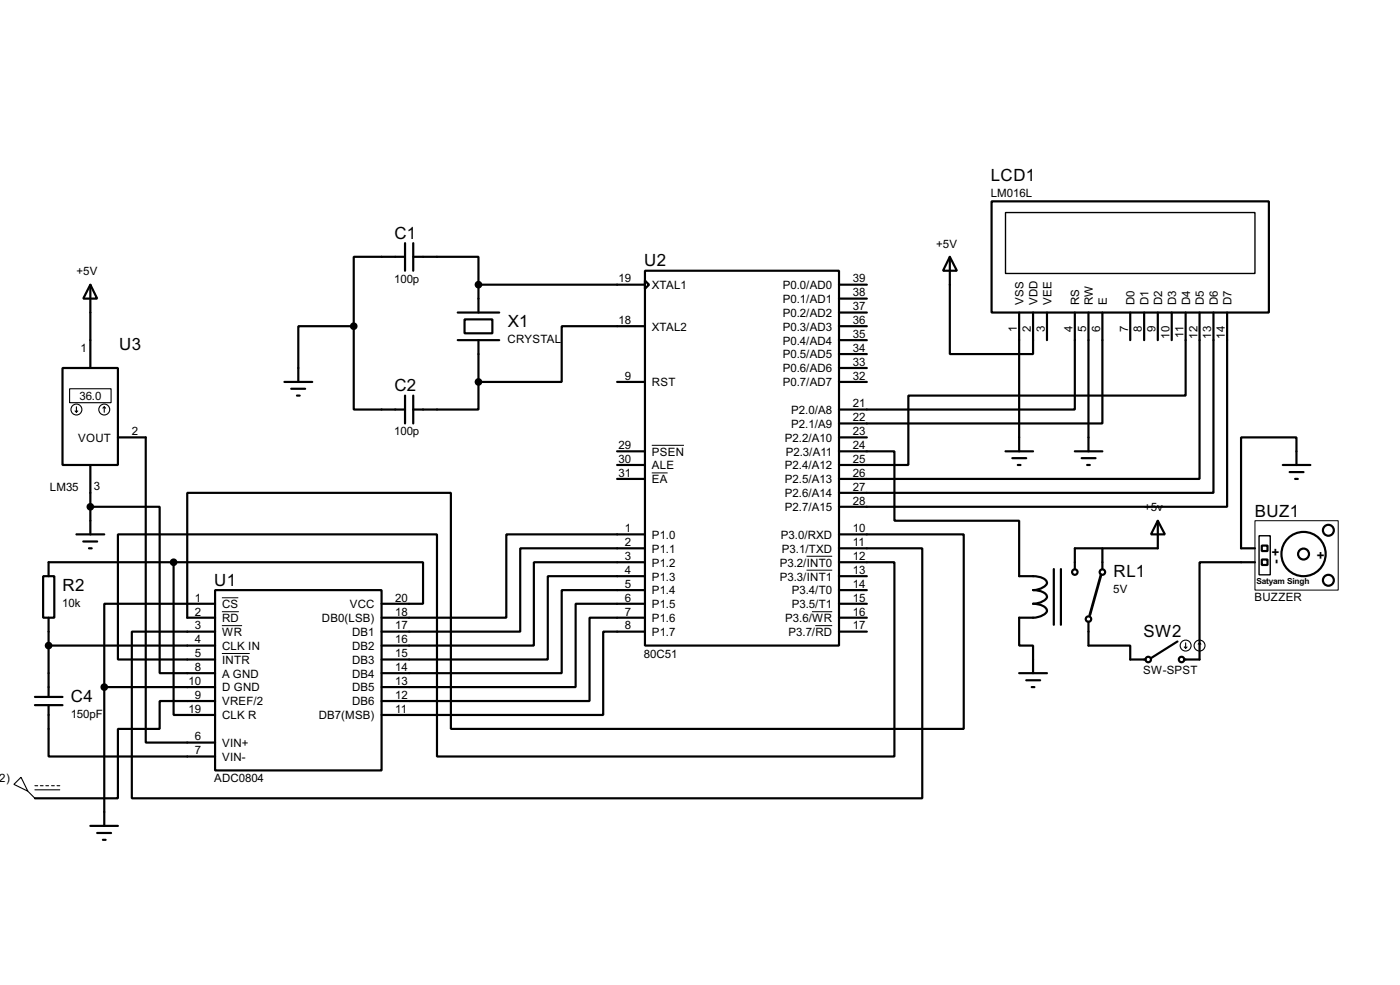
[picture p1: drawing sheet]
<svg xmlns="http://www.w3.org/2000/svg" width="256mm" height="180mm" viewBox="0 0 256 180" stroke-linecap="round" stroke-linejoin="round" font-family="sans-serif">
<g fill="none" stroke="#000" stroke-width=".4">
<path d="M181.7 36.9h50.8v20.3h-50.8zM16.6 52.1l1.2 2.6h-2.5zM16.6 52.1v15.3M64.8 59.7v15.3h9.4M64.8 59.7h-10.1v10.2M74.2 47h-9.4v12.7M74.2 44.5v5.1M75.7 47h12v5.1M75.7 44.5v5.1M83.9 57.2h7.6M85.1 58.5h5.1v2.5h-5.1zM87.7 52.1v5.1"/>
<path d="M87.7 52.1h30.5M118.2 49.6h35.5v68.6h-35.5zM118.2 51.4l.7 .7-.7 .8zM118.2 59.7h-15.3v10.2h-15.2M153.7 52.1h5.1M153.7 59.7h5.1M153.7 54.7h5.1M153.7 57.2h5.1M174 47l1.3 2.6h-2.5zM174 47v17.8h15.3v-7.6M186.7 57.2v25.4M191.8 57.2v5.1"/>
<path d="M196.9 57.2v17.8h-43.2M199.4 57.2v25.4M202 57.2v20.3h-48.3M207.1 57.2v5.1M209.6 57.2v5.1M212.1 57.2v5.1M214.7 57.2v5.1M217.2 57.2v15.2h-50.8v12.7h-12.7M219.8 57.2v30.5h-66.1M222.3 57.2v33h-68.6M224.8 57.2v35.6h-71.1M11.5 67.4h10.1v17.7h-10.1z"/>
<path d="M52.1 69.9h5.1M53.4 71.2h2.5M54.4 72.4h.5M74.2 72.4v5.1M75.7 72.4v5.1M83.9 62.3h7.6M87.7 69.9v5.1h-12M87.7 62.3v7.6M113.1 69.9h5.1M153.7 69.9h5.1M153.7 62.3h5.1M153.7 64.8h5.1"/>
<path d="M153.7 67.4h5.1M14 97.8h5.1M15.3 99.1h2.5M16.6 92.8h12.7v30.4h10.1M16.6 85.1v12.7M21.6 80.1h5.1v55.8h12.7M113.1 85.1h5.1M113.1 87.7h5.1M113.1 82.6h5.1M118.2 97.8h-25.4v15.3h-22.9M153.7 97.8h22.9v35.6h-94v-43.2h-48.3v22.9h5.1M153.7 82.6h10.2v12.7h22.8v10.2a8.7 8.7 0 0 1 4.3 .3 .87 .87 0 0 1 .7 1.2 3.2 3.2 0 0 1-2.4 1 3.2 3.2 0 0 1 2.4 .9 .86 .86 0 0 1-.7 1.2l-1.1 .3-.6 .1a2.33 2.33 0 0 1 2.5 1.3 2.68 2.68 0 0 1-2.5 1.3h-2.6v5.1h2.6v5"/>
<path d="M153.7 80.1h5.1M184.2 82.6h5.1M185.5 83.9h2.5M186.5 85.1h.5M196.9 82.6h5.1M198.2 83.9h2.5M199.2 85.1h.5M212.1 95.3l1.3 2.5h-2.5zM212.1 95.3v5.1h-15.2v3.8M231.2 99.9h1v1h-1zM235 85.1h5.1M236.3 86.4h2.5"/>
<path d="M237.3 87.7h.5M237.5 85.1v-5h-10.1v20.3h2.5M7.9 105.5h2.1v7.6h-2.1zM8.9 113.1v14.5M8.9 118.2h30.5M16.3 100.4h.5M31.8 102.9h45.7v7.6h-7.6M31.8 102.9v28h7.6M31.8 102.9h-22.9v2.6M39.4 108h30.5v33h-30.5zM39.4 110.5h-20.3v15.3M118.2 115.6h-7.7v15.3h-40.6"/>
<path d="M118.2 113.1h-10.2v15.2h-38.1M118.2 110.5h-12.7v15.3h-35.6M118.2 108h-15.3v15.2h-33M118.2 105.5h-17.8v15.2h-30.5M118.2 102.9h-20.4v15.3h-27.9M118.2 100.4h-22.9v15.2h-25.4M153.7 100.4h15.3v45.7h-144.8v-30.5h15.2M153.7 102.9h10.2v35.6h-83.8v-40.7h-58.5v22.9h17.8M153.7 105.5h5.1M153.7 108h5.1M153.7 110.5h5.1M153.7 113.1h5.1"/>
<path d="M153.7 115.6h5.1M193.1 104.2v10.2M194.4 104.2v10.2M199.4 113.8v4.4h7.7v2.5h2.8M202 100.4v3.8M215.7 117.4l-4.8 3.1M229.9 102.9h-10.1v17.8h-2.8M231.2 102.4h1v1h-1zM6.4 129.1h5.1M6.4 127.6h5.1M8.9 129.1v9.4h30.5M19.1 125.8v25.4"/>
<path d="M19.1 125.8h20.3M39.4 128.3h-10.1v5.1h-7.7v12.7h-15.2M186.7 123.2h5.1M188 124.5h2.6M189 125.8h.5M16.6 151.2h5M17.8 152.5h2.6M18.9 153.7h.5"/>
<circle cx="243.3" cy="97.1" r="1"/>
<circle cx="196.9" cy="104.7" r=".5"/>
<circle cx="199.4" cy="113.3" r=".5"/>
<circle cx="201.9" cy="104.7" r=".5"/>
<circle cx="238.8" cy="101.4" r="4.1"/>
<circle cx="238.8" cy="101.4" r="1"/>
<circle cx="243.3" cy="106.2" r="1"/>
<circle cx="210.3" cy="120.7" r=".5"/>
<circle cx="216.4" cy="120.7" r=".5"/>
</g>
<path d="M119.4 86.6h2.9M119.4 81.5h5.9M229.9 95.3h15.3v12.7h-15.3zM40.7 114.5h3.7M40.7 112h3.1M40.7 119.6h5.1M40.7 109.4h3M147.8 101.8h4.7M147.8 104.4h4.7M148.8 112h3.7M149.4 114.5h3.1" fill="none" stroke="#000" stroke-width=".18"/>
<g fill="#000" stroke="#000" stroke-width=".4">
<circle cx="64.8" cy="59.7" r=".5"/>
<circle cx="87.6" cy="52.1" r=".5"/>
<circle cx="87.6" cy="69.9" r=".5"/>
<circle cx="16.5" cy="92.8" r=".5"/>
<circle cx="8.9" cy="118.2" r=".5"/>
<circle cx="31.8" cy="102.9" r=".5"/>
<circle cx="19.1" cy="125.8" r=".5"/>
</g>
<g fill="none" stroke="#000" stroke-width=".2">
<path d="M12.8 71.2h7.6v2.5h-7.6zM13.8 75.2l.2 .3M14 74.5v1M14.3 75.2l-.3 .3M19.1 74.5l-.2 .2M19.1 74.5l.3 .2M19.1 74.5v1M217 118.4l.2 .3M217.2 117.7v1M217.5 118.4l-.3 .3M219.8 117.7l-.3 .2M219.8 117.7l.2 .2"/>
<path d="M219.8 117.7v1M2.6 143.6l1.3-1.3 1.2 2.5zM5.1 144.8l1.3 1.3M6.4 143.8h.5M6.4 144.6h4.6M7.4 143.8h.5M8.4 143.8h.5M9.5 143.8h.5M10.5 143.8h.5"/>
<circle cx="14" cy="75" r="1"/>
<circle cx="19.1" cy="75" r="1"/>
<circle cx="217.2" cy="118.2" r="1"/>
<circle cx="219.7" cy="118.2" r="1"/>
</g>
<path d="M184.2 38.9h45.7v11.2h-45.7zM230.7 98.1h2v7.1h-2z" fill="none" stroke="#000" stroke-width=".25"/>
<path d="M201.7 105.2l-2 7.4" fill="none" stroke="#000" stroke-width=".5"/>
<g font-size="3.5">
<text x="181.5" y="33.2">LCD1</text>
<text x="72.3" y="43.7">C1</text>
<text x="118" y="48.7">U2</text>
<text x="93" y="59.9">X1</text>
<text x="21.9" y="64">U3</text>
<text x="72.3" y="71.6">C2</text>
<text x="229.9" y="94.6">BUZ1</text>
<text x="39.3" y="107.2">U1</text>
<text x="204" y="105.6">RL1</text>
<text x="11.5" y="108.2">R2</text>
<text x="209.5" y="116.6">SW2</text>
<text x="13" y="128.5">C4</text>
</g>
<g font-size="2.7">
<text x="234.5" y="103.3" transform="rotate(-90 234.5 103.3)">- +</text>
<text x="241.3" y="102.4">+</text>
</g>
<g font-size="2.4">
<text x="181.5" y="36.1">LM016L</text>
<text x="171.5" y="45.3">+5V</text>
<text x="14" y="50.4">+5V</text>
<text x="72.2" y="51.8">100p</text>
<text x="113.3" y="51.7">19</text>
<text x="119.4" y="52.9">XTAL1</text>
<text x="143.4" y="52.9">P0.0/AD0</text>
<text x="156.3" y="51.7">39</text>
<text x="113.3" y="59.3">18</text>
<text x="143.4" y="55.4">P0.1/AD1</text>
<text x="143.4" y="58">P0.2/AD2</text>
<text x="156.3" y="54.3">38</text>
<text x="156.3" y="56.8">37</text>
<text x="156.3" y="59.3">36</text>
<text x="187.5" y="55.9" transform="rotate(-90 187.5 55.9)">VSS</text>
<text x="190.1" y="55.9" transform="rotate(-90 190.1 55.9)">VDD</text>
<text x="192.6" y="55.9" transform="rotate(-90 192.6 55.9)">VEE</text>
<text x="197.7" y="55.9" transform="rotate(-90 197.7 55.9)">RS</text>
<text x="200.2" y="55.9" transform="rotate(-90 200.2 55.9)">RW</text>
<text x="202.8" y="55.9" transform="rotate(-90 202.8 55.9)">E</text>
<text x="207.9" y="55.9" transform="rotate(-90 207.9 55.9)">D0</text>
<text x="210.4" y="55.9" transform="rotate(-90 210.4 55.9)">D1</text>
<text x="212.9" y="55.9" transform="rotate(-90 212.9 55.9)">D2</text>
<text x="215.5" y="55.9" transform="rotate(-90 215.5 55.9)">D3</text>
<text x="218" y="55.9" transform="rotate(-90 218 55.9)">D4</text>
<text x="220.6" y="55.9" transform="rotate(-90 220.6 55.9)">D5</text>
<text x="223.1" y="55.9" transform="rotate(-90 223.1 55.9)">D6</text>
<text x="225.6" y="55.9" transform="rotate(-90 225.6 55.9)">D7</text>
<text x="14.8" y="64.4">1</text>
<text x="93" y="62.8">CRYSTAL</text>
<text x="119.4" y="60.5">XTAL2</text>
<text x="143.4" y="60.5">P0.3/AD3</text>
<text x="143.4" y="63.1">P0.4/AD4</text>
<text x="143.4" y="65.6">P0.5/AD5</text>
<text x="156.3" y="61.9">35</text>
<text x="156.3" y="64.4">34</text>
<text x="186.3" y="60.8" transform="rotate(-90 186.3 60.8)">1</text>
<text x="188.9" y="60.8" transform="rotate(-90 188.9 60.8)">2</text>
<text x="191.4" y="60.9" transform="rotate(-90 191.4 60.9)">3</text>
<text x="196.5" y="60.9" transform="rotate(-90 196.5 60.9)">4</text>
<text x="199" y="60.8" transform="rotate(-90 199 60.8)">5</text>
<text x="201.6" y="60.8" transform="rotate(-90 201.6 60.8)">6</text>
<text x="206.7" y="60.9" transform="rotate(-90 206.7 60.9)">7</text>
<text x="209.2" y="60.9" transform="rotate(-90 209.2 60.9)">8</text>
<text x="211.7" y="60.8" transform="rotate(-90 211.7 60.8)">9</text>
<text x="214.3" y="62" transform="rotate(-90 214.3 62)">10</text>
<text x="216.8" y="61.9" transform="rotate(-90 216.8 61.9)">11</text>
<text x="219.4" y="62" transform="rotate(-90 219.4 62)">12</text>
<text x="221.9" y="62" transform="rotate(-90 221.9 62)">13</text>
<text x="224.4" y="62" transform="rotate(-90 224.4 62)">14</text>
<text x="114.5" y="69.5">9</text>
<text x="119.4" y="70.7">RST</text>
<text x="143.4" y="68.1">P0.6/AD6</text>
<text x="143.4" y="70.7">P0.7/AD7</text>
<text x="156.3" y="67">33</text>
<text x="156.3" y="69.5">32</text>
<text x="14.6" y="73.2">36.0</text>
<text x="144.9" y="75.8">P2.0/A8</text>
<text x="156.3" y="74.6">21</text>
<text x="156.3" y="77.1">22</text>
<text x="14.3" y="80.8">VOUT</text>
<text x="24.2" y="79.7">2</text>
<text x="72.2" y="79.7">100p</text>
<text x="113.3" y="82.2">29</text>
<text x="119.4" y="83.4">PSEN</text>
<text x="143.8" y="80.8">P2.2/A10</text>
<text x="143.9" y="83.4">P2.3/A11</text>
<text x="144.9" y="78.3">P2.1/A9</text>
<text x="156.3" y="79.7">23</text>
<text x="156.3" y="82.2">24</text>
<text x="9.1" y="89.9">LM35</text>
<text x="17.2" y="89.6">3</text>
<text x="113.3" y="84.7">30</text>
<text x="113.3" y="87.3">31</text>
<text x="119.4" y="85.9">ALE</text>
<text x="119.4" y="88.5">EA</text>
<text x="143.8" y="85.9">P2.4/A12</text>
<text x="143.8" y="88.5">P2.5/A13</text>
<text x="156.3" y="84.7">25</text>
<text x="156.3" y="87.3">26</text>
<text x="156.3" y="89.8">27</text>
<text x="143.8" y="93.6">P2.7/A15</text>
<text x="143.8" y="91">P2.6/A14</text>
<text x="156.3" y="92.4">28</text>
<text x="209.6" y="93.6">+5v</text>
<text x="114.5" y="97.4">1</text>
<text x="114.5" y="100">2</text>
<text x="119.4" y="98.6">P1.0</text>
<text x="119.4" y="101.2">P1.1</text>
<text x="143" y="98.6">P3.0/RXD</text>
<text x="143.2" y="101.2">P3.1/TXD</text>
<text x="156.3" y="97.4">10</text>
<text x="156.3" y="100">11</text>
<text x="114.5" y="102.5">3</text>
<text x="114.5" y="105.1">4</text>
<text x="114.5" y="107.6">5</text>
<text x="119.4" y="103.7">P1.2</text>
<text x="119.4" y="106.3">P1.3</text>
<text x="142.8" y="103.7">P3.2/INT0</text>
<text x="142.8" y="106.3">P3.3/INT1</text>
<text x="156.3" y="102.5">12</text>
<text x="156.3" y="105.1">13</text>
<text x="156.3" y="107.6">14</text>
<text x="11.4" y="111.1">10k</text>
<text x="35.7" y="112.7">2</text>
<text x="35.7" y="110.1">1</text>
<text x="40.7" y="113.9">RD</text>
<text x="40.7" y="111.3">CS</text>
<text x="59" y="113.9">DB0(LSB)</text>
<text x="64.1" y="111.3">VCC</text>
<text x="72.4" y="112.7">18</text>
<text x="72.4" y="110.1">20</text>
<text x="114.5" y="110.1">6</text>
<text x="114.5" y="112.7">7</text>
<text x="119.4" y="108.8">P1.4</text>
<text x="119.4" y="111.3">P1.5</text>
<text x="119.4" y="113.9">P1.6</text>
<text x="143.8" y="113.9">P3.6/WR</text>
<text x="145" y="108.8">P3.4/T0</text>
<text x="145" y="111.3">P3.5/T1</text>
<text x="156.3" y="112.7">16</text>
<text x="156.3" y="110.1">15</text>
<text x="204" y="108.5">5V</text>
<text x="229.8" y="110.1">BUZZER</text>
<text x="35.7" y="117.8">4</text>
<text x="35.7" y="115.2">3</text>
<text x="40.7" y="119">CLK IN</text>
<text x="40.7" y="116.4">WR</text>
<text x="64.5" y="119">DB2</text>
<text x="64.5" y="116.4">DB1</text>
<text x="72.4" y="117.8">16</text>
<text x="72.4" y="115.2">17</text>
<text x="114.5" y="115.2">8</text>
<text x="119.4" y="116.4">P1.7</text>
<text x="144.4" y="116.4">P3.7/RD</text>
<text x="156.3" y="115.2">17</text>
<text x="34.6" y="125.4">10</text>
<text x="35.7" y="122.8">8</text>
<text x="35.7" y="120.3">5</text>
<text x="40.7" y="124">A GND</text>
<text x="40.7" y="121.5">INTR</text>
<text x="64.5" y="124">DB4</text>
<text x="64.5" y="121.5">DB3</text>
<text x="72.4" y="125.4">13</text>
<text x="72.4" y="122.8">14</text>
<text x="72.4" y="120.3">15</text>
<text x="118" y="120.4">80C51</text>
<text x="209.4" y="123.4">SW-SPST</text>
<text x="13" y="131.4">150pF</text>
<text x="34.6" y="130.5">19</text>
<text x="35.7" y="127.9">9</text>
<text x="40.7" y="129.1">VREF/2</text>
<text x="40.7" y="126.6">D GND</text>
<text x="40.7" y="131.7">CLK R</text>
<text x="58.4" y="131.7">DB7(MSB)</text>
<text x="64.5" y="129.1">DB6</text>
<text x="64.5" y="126.6">DB5</text>
<text x="72.4" y="130.5">11</text>
<text x="72.4" y="127.9">12</text>
<text x="35.7" y="135.5">6</text>
<text x="40.7" y="136.7">VIN+</text>
<text x="-.7" y="143.1">/2)</text>
<text x="35.7" y="138.1">7</text>
<text x="39.2" y="143.2">ADC0804</text>
<text x="40.7" y="139.3">VIN-</text>
</g>
<text font-size="1.7" x="230.2" y="106.9">Satyam Singh</text>
</svg>
